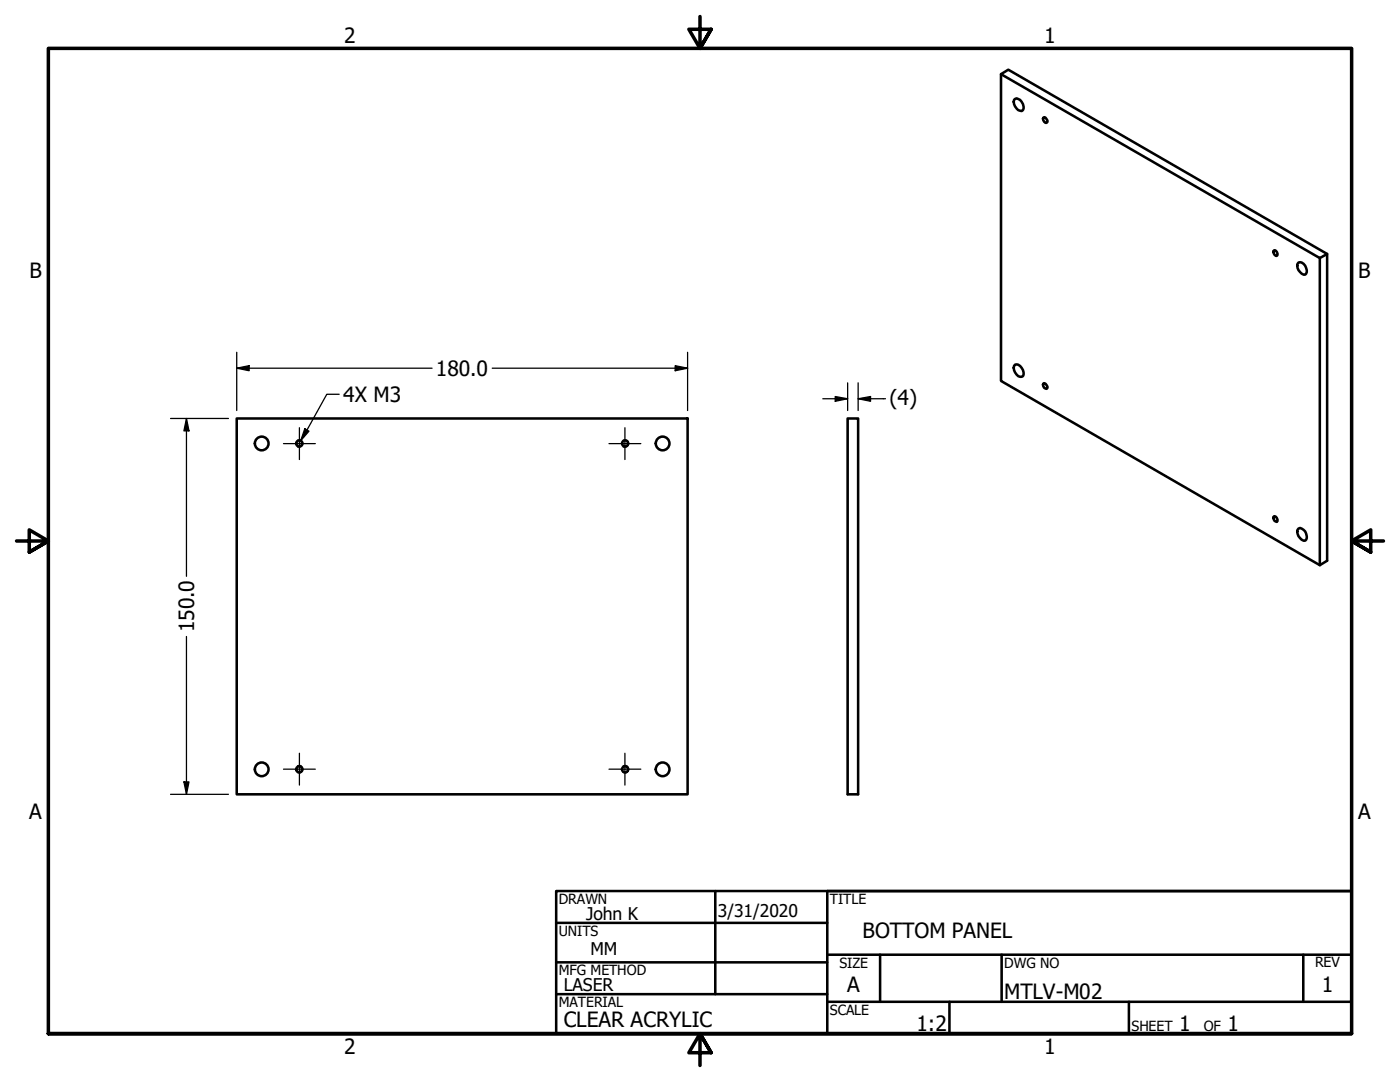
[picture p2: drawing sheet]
<svg xmlns="http://www.w3.org/2000/svg" width="279mm" height="216mm" viewBox="0 0 279 216" stroke-linecap="round" stroke-linejoin="round" font-family="sans-serif">
<!-- layer: Hidden Narrow (ANSI) -->
<path d="M59.4 87.9a.73 .73 0 0 1 1.1 .6 .73 .73 0 0 1-1.1 .7M124.3 87.9a.75 .75 0 0 1 1.2 .6 .75 .75 0 0 1-1.2 .7M59.4 152.8a.73 .73 0 0 1 1.1 .7 .73 .73 0 0 1-1.1 .6M124.3 152.8a.75 .75 0 0 1 1.2 .7 .75 .75 0 0 1-1.2 .6" fill="none" stroke="#000" stroke-width=".25"/>
<!-- layer: Visible (ANSI) -->
<g fill="none" stroke="#000" stroke-width=".51">
<path d="M199.8 14.8l63.6 36.7 1.5-.8v61.2l-1.5 .9-63.6-36.8v-61.2l1.4-.9 63.7 36.8M202.4 19.9l.2-.2a1.29 1.29 0 0 1 1.6 1.1 1 1 0 0 1-.3 1.4 1.84 1.84 0 0 1-1.5-2.3zM208.2 23.5l.2-.1a1.11 1.11 0 0 1 .6 .9l-.1 .2a.74 .74 0 0 1-.7-1zM254.2 50l.2-.1a.81 .81 0 0 1 .4 1.2 .74 .74 0 0 1-.6-1.1zM259.1 52.4a1.53 1.53 0 0 1 1.5 .8 1.53 1.53 0 0 1-.1 1.6 1.66 1.66 0 0 1-1.4-2.4zM263.4 51.5v61.3M202.6 72.8a1.62 1.62 0 0 1 1.7 1.9l-.1 .4a1.09 1.09 0 0 1-1.6-.8 1.24 1.24 0 0 1 0-1.5zM208.2 76.5a.72 .72 0 0 1 .8 .9l-.1 .2a.77 .77 0 0 1-.7-1.1zM47.2 83.5h90v75h-90zM169.2 83.5h2.1v75h-2.1zM254.2 103.1a.7 .7 0 0 1 .6 .3 .7 .7 0 0 1 0 .7 .77 .77 0 0 1-.6-1zM259.1 105.5a1.22 1.22 0 0 1 1.6 1 1.09 1.09 0 0 1-.2 1.4 1.66 1.66 0 0 1-1.4-2.4z"/>
<circle cx="52.2" cy="88.5" r="1.37"/>
<circle cx="59.7" cy="88.5" r=".6"/>
<circle cx="124.7" cy="88.5" r=".6"/>
<circle cx="132.2" cy="88.5" r="1.37"/>
<circle cx="52.2" cy="153.5" r="1.37"/>
<circle cx="59.7" cy="153.5" r=".6"/>
<circle cx="124.7" cy="153.5" r=".6"/>
<circle cx="132.2" cy="153.5" r="1.37"/>
</g>
<!-- layer: Border (ANSI) -->
<path d="M139.7 3.3v6.4l-2.2-3.9h4.4l-2.2 3.9 2.2-3.9M3.3 107.9h6.4l-3.9-2.2v4.5l3.9-2.3-3.9 2.3M276.1 107.9h-6.4l3.9-2.2v4.5l-3.9-2.3 3.9 2.3M9.7 206.2v-196.5h260v196.5h-260h260M141.9 210.1l-2.2-3.9 2.2 3.9h-4.4l2.2-3.9v6.4" fill="none" stroke="#000" stroke-width=".7"/>
<!-- layer: Title (ANSI) -->
<g fill="none" stroke="#000" stroke-width=".51">
<path d="M111 177.8h158.7v28.4h-158.7zM142.7 177.8v20.6M269.7 177.8h-104.6v28.4M111 184.1h54.1M111 192h54.1M111 198.4h54.1M165.1 190.5h104.6M165.1 199.9h104.6M175.6 190.5v9.4M189.5 199.9v6.3M199.9 190.5v9.4M225.3 199.9v6.3"/>
<path d="M260.1 190.5v9.4"/>
</g>
<!-- layer: Dimension (ANSI) -->
<g fill="none" stroke="#000" stroke-width=".25">
<path d="M47.2 73.5l2.5-.5v1zM47.2 73.5h39M47.2 70.3v11.6M98.2 73.5h39M134.7 73l2.5 .5-2.5 .5zM137.2 70.3v11.6M164.2 79.6h5M166.7 79.1l2.5 .5-2.5 .5zM169.2 76.4v5.5M171.3 79.6l2.4-.5v1zM171.3 79.6h5.4M171.3 76.4v5.5"/>
<path d="M34 83.5h11.6M37.2 83.5l.5 2.5h-1zM37.2 83.5v31.5M37.2 127v31.5M34 158.5h11.6M36.7 156h1l-.5 2.5z"/>
</g>
<g fill="#000">
<path d="M47.2 73.5l2.5-.5v1z" fill-rule="evenodd"/>
<path d="M134.7 73l2.5 .5-2.5 .5z" fill-rule="evenodd"/>
<path d="M171.3 79.6l2.4-.5v1z" fill-rule="evenodd"/>
<path d="M37.2 83.5l.5 2.5h-1z" fill-rule="evenodd"/>
<path d="M166.7 79.1l2.5 .5-2.5 .5z" fill-rule="evenodd"/>
<path d="M36.7 156h1l-.5 2.5z" fill-rule="evenodd"/>
</g>
<!-- layer: Symbol (ANSI) -->
<path d="M67.7 78.7h-2.5l-5.2 9.2M60.8 85.5l.9 .5-1.7 1.9z" fill="none" stroke="#000" stroke-width=".25"/>
<path d="M60.8 85.5l.9 .5-1.7 1.9z" fill-rule="evenodd" fill="#000"/>
<!-- layer: Center Mark (ANSI) -->
<path d="M56.6 88.5h6.3M59.8 85.3v6.4M121.5 88.5h6.4M124.7 85.3v6.4M56.6 153.5h6.3M59.8 150.3v6.4M121.5 153.5h6.4M124.7 150.3v6.4" fill="none" stroke="#000" stroke-width=".25"/>
<g font-size="4.2">
<text x="68.7" y="8.6">2</text>
<text x="208.4" y="8.6">1</text>
<text x="5.9" y="55.5">B</text>
<text x="271.1" y="55.5">B</text>
<text x="87" y="75">180.0</text>
<text x="68.5" y="80.2">4X M3</text>
<text x="177.5" y="80.8">(4)</text>
<text x="38.7" y="126.2" transform="rotate(-90 38.7 126.2)">150.0</text>
<text x="5.8" y="163.4">A</text>
<text x="271" y="163.4">A</text>
<text x="172.1" y="187.2">BOTTOM PANEL</text>
<text x="169.1" y="198">A</text>
<text x="263.8" y="198">1</text>
<text x="200.4" y="199.3">MTLV-M02</text>
<text x="112.5" y="204.9">CLEAR ACRYLIC</text>
<text x="182.9" y="205.7">1:2</text>
<text x="235.3" y="205.7">1</text>
<text x="245" y="205.7">1</text>
<text x="68.7" y="210.3">2</text>
<text x="208.4" y="210.3">1</text>
</g>
<g font-size="3.5">
<text x="117" y="183.6">John K</text>
<text x="143.3" y="183.1">3/31/2020</text>
<text x="117.9" y="190.6">MM</text>
<text x="112.5" y="197.7">LASER</text>
</g>
<g font-size="2.8">
<text x="111.5" y="180.3">DRAWN</text>
<text x="165.6" y="180.3">TITLE</text>
<text x="111.5" y="186.8">UNITS</text>
<text x="111.5" y="194.6">MFG METHOD</text>
<text x="167.5" y="193.1">SIZE</text>
<text x="200.4" y="193.1">DWG NO</text>
<text x="262.4" y="193">REV</text>
<text x="111.5" y="200.9">MATERIAL</text>
<text x="165.6" y="202.5">SCALE</text>
<text x="225.8" y="205.7">SHEET</text>
<text x="240.2" y="205.7">OF</text>
</g>
</svg>
